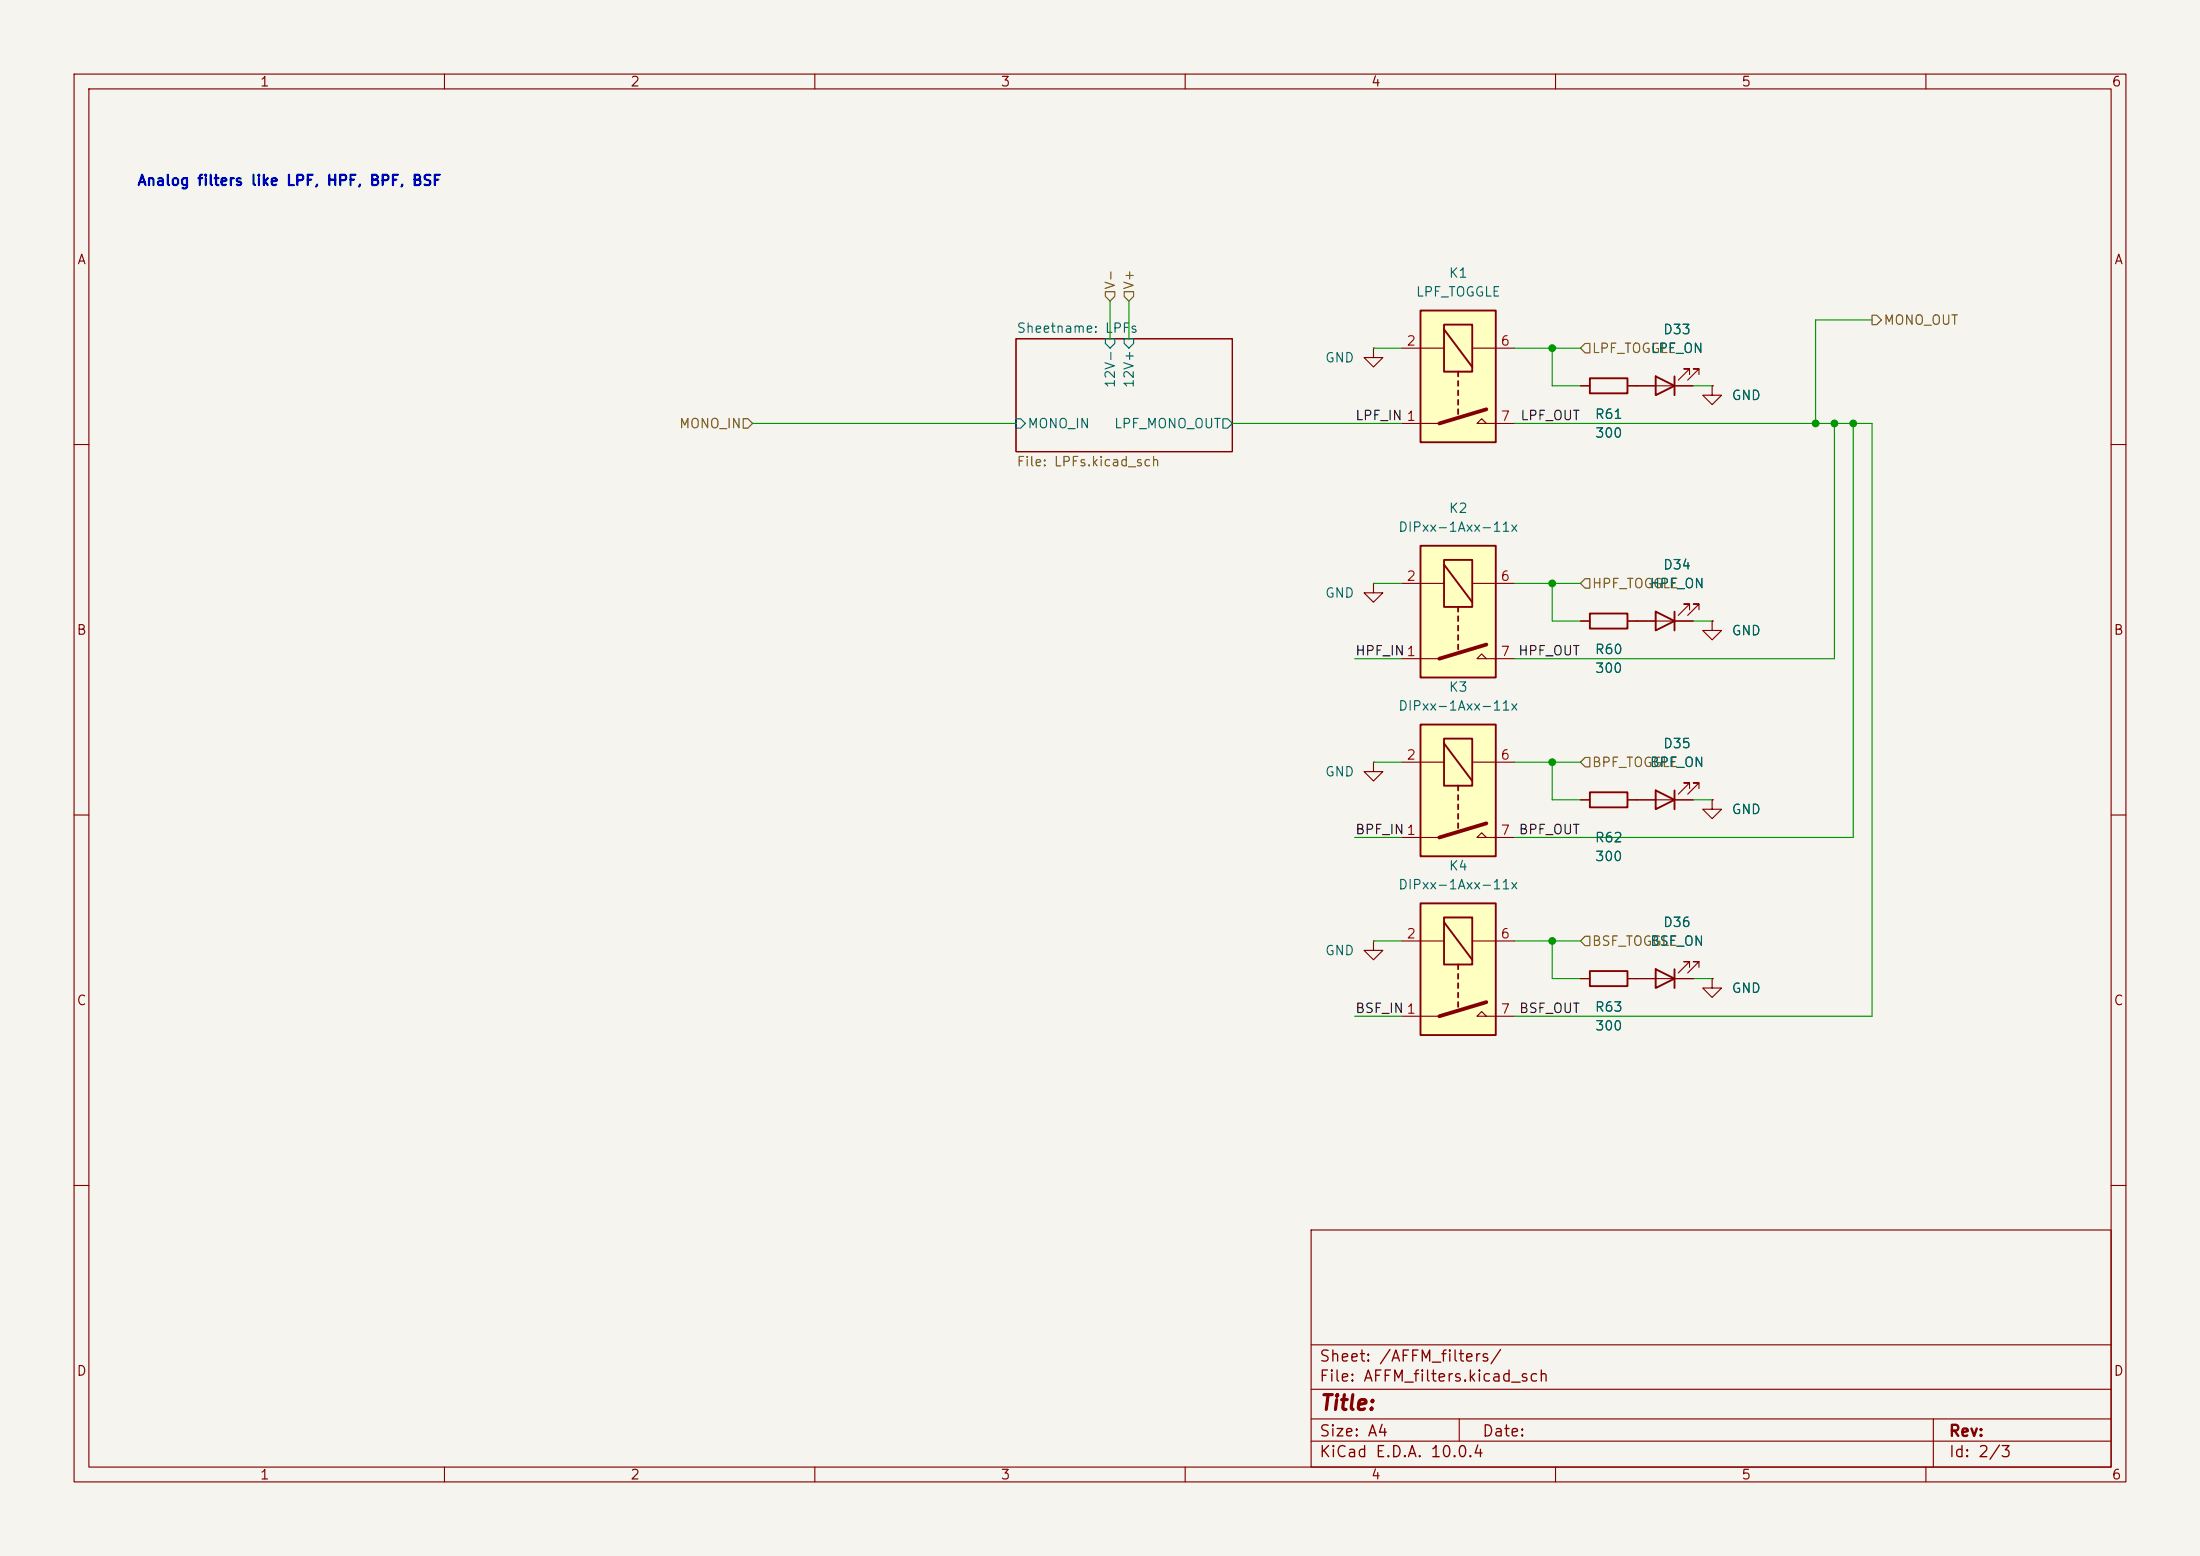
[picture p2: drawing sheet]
<svg xmlns="http://www.w3.org/2000/svg" width="297mm" height="210mm" viewBox="0 0 297 210" stroke-linecap="round" stroke-linejoin="round" font-family="sans-serif">
<path d="M0 0h297v210h-297z" fill="#f5f4ef" stroke="#f5f4ef" stroke-width=".14"/>
<g fill="none" stroke="#840000" stroke-width=".15">
<path d="M10 10h277v190h-277zM12 12h273v186h-273zM60 10v2M110 10v2M160 10v2M210 10v2M260 10v2M137.2 45.7h29.2v15.3h-29.2zM10 60h2M285 60h2M10 110h2M285 110h2"/>
<path d="M221 132.1h7.6M228.1 130.6v-.8h-.8h.8l-1.5 1.5M229.4 130.6v-.8h-.8h.8l-1.6 1.5M10 160h2M177 166h108v32h-108zM285 160h2M60 198v2M110 198v2M160 198v2M177 194.5h108M177 191.5h108M177 187.5h108"/>
<path d="M177 181.5h108M197 191.5v3M210 198v2M260 198v2M261 191.5v6.5"/>
</g>
<path d="M137.2 56.5h.6l.6 .7-.6 .6h-.6zM149.2 45.7h1.3v.7l-.6 .6-.7-.6zM151.8 45.7h1.2v.7l-.6 .6-.6-.6zM165.1 56.5h.6l.7 .7-.7 .6h-.6z" fill="none" stroke="#006464" stroke-width=".15"/>
<path d="M223.5 130.8l2.6 1.3-2.6 1.3zM226.1 130.8v2.6" fill="none" stroke="#840000" stroke-width=".25"/>
<path d="M191.8 121.9h10.1v17.8h-10.1z" fill="#ffffc2"/>
<path d="M185.4 47v1.3h-1.3l1.3 1.2 1.3-1.2h-1.3M185.4 47h.1M185.4 127v1.3h-1.3l1.3 1.2 1.3-1.2h-1.3M185.4 127h.1M189.2 127h5.7M189.2 137.2h5.1M198.8 127h5.7M200.7 137.2l-.7-.7-.6 .7h5.1" fill="none" stroke="#840000" stroke-width=".15"/>
<path d="M191.8 121.9h10.1v17.8h-10.1zM194.9 123.8h3.9v6.4h-3.9zM194.9 124.5l3.9 5M196.8 130.2v.6M196.8 131.4v.7M196.8 132.7v.7M196.8 134v.6M196.8 135.3v.6" fill="none" stroke="#840000" stroke-width=".25"/>
<path d="M200.7 135.3l-6.4 1.9" fill="none" stroke="#840000" stroke-width=".51"/>
<path d="M191.8 97.8h10.1v17.8h-10.1z" fill="#ffffc2"/>
<g fill="none" stroke="#840000" stroke-width=".15">
<path d="M213.4 52.1h1.2M219.7 52.1h8.9M228.1 50.5v-.7h-.8h.8l-1.5 1.5M229.4 50.5v-.7h-.8h.8l-1.6 1.5M231.1 52.1v1.2h1.3l-1.3 1.3-1.2-1.3h1.2M231.1 52.1h.1M213.4 83.8h1.2M219.7 83.8h8.9M228.1 82.3v-.8h-.8h.8l-1.5 1.6M229.4 82.3v-.8h-.8h.8l-1.6 1.6M231.1 83.8v1.3h1.3l-1.3 1.3-1.2-1.3h1.2M231.1 83.8h.1"/>
<path d="M185.4 102.9v1.2h-1.3l1.3 1.3 1.3-1.3h-1.3M185.4 102.9h.1M189.2 102.9h5.7M189.2 113h5.1M198.8 102.9h5.7M200.7 113l-.7-.6-.6 .6h5.1M213.4 108h1.2M219.7 108h8.9M228.1 106.4v-.7h-.8h.8l-1.5 1.5M229.4 106.4v-.7h-.8h.8l-1.6 1.5M231.1 108v1.2h1.3l-1.3 1.3-1.2-1.3h1.2M231.1 108h.1"/>
<path d="M213.4 132.1h1.2M219.7 132.1h1.3M231.1 132.1v1.3h1.3l-1.3 1.2-1.2-1.2h1.2M231.1 132.1h.1"/>
</g>
<g fill="none" stroke="#840000" stroke-width=".25">
<path d="M214.6 51.1h5.1v2h-5.1zM223.5 50.8l2.6 1.3-2.6 1.2zM226.1 50.8v2.5M191.8 97.8h10.1v17.8h-10.1zM194.9 99.7h3.9v6.3h-3.9zM214.6 82.8h5.1v2h-5.1zM223.5 82.6l2.6 1.2-2.6 1.3zM226.1 82.6v2.5M194.9 100.3l3.9 5.1M196.8 106v.7M196.8 107.3v.7M196.8 108.6v.6"/>
<path d="M196.8 109.9v.6M196.8 111.1v.7M214.6 106.9h5.1v2.1h-5.1zM223.5 106.7l2.6 1.3-2.6 1.2zM226.1 106.7v2.5M214.6 131.1h5.1v2h-5.1z"/>
</g>
<path d="M200.7 111.1l-6.4 1.9" fill="none" stroke="#840000" stroke-width=".51"/>
<path d="M191.8 41.9h10.1v17.8h-10.1z" fill="#ffffc2"/>
<path d="M189.2 47h5.7M189.2 57.2h5.1M198.8 47h5.7M200.7 57.2l-.7-.7-.6 .7h5.1" fill="none" stroke="#840000" stroke-width=".15"/>
<path d="M191.8 41.9h10.1v17.8h-10.1zM194.9 43.8h3.9v6.4h-3.9zM194.9 44.5l3.9 5M196.8 50.2v.6M196.8 51.4v.7M196.8 52.7v.6M196.8 54v.6M196.8 55.2v.7" fill="none" stroke="#840000" stroke-width=".25"/>
<path d="M200.7 55.2l-6.4 2" fill="none" stroke="#840000" stroke-width=".51"/>
<path d="M191.8 73.7h10.1v17.7h-10.1z" fill="#ffffc2"/>
<g fill="none" stroke="#840000" stroke-width=".15">
<path d="M213.4 52.1h1.2M219.7 52.1h3.8M226.1 52.1h2.5M231.1 52.1h.1M185.4 78.7v1.3h-1.3l1.3 1.3 1.3-1.3h-1.3M185.4 78.7h.1M189.2 78.7h5.7M198.8 78.7h5.7M189.2 88.9h5.1M200.7 88.9l-.7-.6-.6 .6h5.1M213.4 83.8h1.2M219.7 83.8h3.8"/>
<path d="M226.1 83.8h2.5M231.1 83.8h.1M213.4 108h1.2M219.7 108h3.8M226.1 108h2.5M231.1 108h.1M213.4 132.1h1.2M219.7 132.1h3.8M226.1 132.1h2.5M231.1 132.1h.1"/>
</g>
<path d="M191.8 73.7h10.1v17.7h-10.1zM194.9 75.6h3.9v6.3h-3.9zM194.9 76.2l3.9 5.1M196.8 81.9v.7M196.8 83.2v.6M196.8 84.5v.6M196.8 85.7v.7M196.8 87v.6" fill="none" stroke="#840000" stroke-width=".25"/>
<path d="M200.7 87l-6.4 1.9" fill="none" stroke="#840000" stroke-width=".51"/>
<path d="M149.2 39.4h1.3v.6l-.6 .6-.7-.6zM151.8 39.4h1.2v.6l-.6 .6-.6-.6zM100.3 56.5h.7l.6 .7-.6 .6h-.7zM214 46.4h.6v1.2h-.6l-.6-.6zM252.7 42.5h.7l.6 .7-.6 .6h-.7zM214 78.1h.6v1.3h-.6l-.6-.7zM214 102.2h.6v1.3h-.6l-.6-.6zM214 126.4h.6v1.2h-.6l-.6-.6z" fill="none" stroke="#725600" stroke-width=".15"/>
<g fill="none" stroke="#009600" stroke-width=".15">
<path d="M101.6 57.2h35.6M149.9 40.6v5.1M152.4 40.6v5.1M166.4 57.2h22.8M185.4 47h3.8M204.5 57.2h48.2v80h-48.2M204.5 47h8.9M209.5 47v5.1h3.9M228.6 52.1h2.5M247.6 57.2v31.7h-43.1M250.2 57.2v55.8h-45.7M252.7 43.2h-7.6v14"/>
<path d="M185.4 78.7h3.8M204.5 78.7h8.9M209.5 78.7v5.1h3.9M182.9 88.9h6.3M228.6 83.8h2.5M182.9 113h6.3M185.4 102.9h3.8M204.5 102.9h8.9M209.5 102.9v5.1h3.9M228.6 108h2.5M182.9 137.2h6.3M185.4 127h3.8"/>
<path d="M204.5 127h8.9M209.5 127v5.1h3.9M228.6 132.1h2.5"/>
</g>
<g fill="#009600" stroke="#009600" stroke-width=".14">
<circle cx="209.5" cy="127" r=".46"/>
<circle cx="209.5" cy="78.7" r=".46"/>
<circle cx="209.5" cy="47" r=".46"/>
<circle cx="209.5" cy="102.9" r=".46"/>
<circle cx="250.2" cy="57.2" r=".46"/>
<circle cx="245.1" cy="57.2" r=".46"/>
<circle cx="247.6" cy="57.2" r=".46"/>
</g>
<text font-size="2" fill="#840000" x="178" y="190.8">Title:</text>
<g font-size="1.5" fill="#840000">
<text x="178" y="184.2">Sheet: /AFFM_filters/</text>
<text x="178" y="186.9">File: AFFM_filters.kicad_sch</text>
<text x="178" y="197.1">KiCad E.D.A. 10.0.4</text>
<text x="178" y="194.3">Size: A4</text>
<text x="200" y="194.3">Date:</text>
<text x="263" y="194.3">Rev:</text>
<text x="263" y="197.1">Id: 2/3</text>
</g>
<text font-size="1.4" fill="#0000c2" x="18.5" y="25.4">Analog filters like LPF, HPF, BPF, BSF</text>
<g font-size="1.3" fill="#840000">
<text x="35" y="12">1</text>
<text x="85" y="12">2</text>
<text x="135" y="12">3</text>
<text x="185" y="12">4</text>
<text x="235" y="12">5</text>
<text x="285" y="12">6</text>
<text x="10.3" y="36">A</text>
<text x="285.3" y="36">A</text>
<text x="10.3" y="86">B</text>
<text x="285.3" y="86">B</text>
<text x="10.3" y="136">C</text>
<text x="285.3" y="136">C</text>
<text x="10.3" y="186">D</text>
<text x="285.3" y="186">D</text>
<text x="35" y="200">1</text>
<text x="85" y="200">2</text>
<text x="135" y="200">3</text>
<text x="185" y="200">4</text>
<text x="235" y="200">5</text>
<text x="285" y="200">6</text>
</g>
<g font-size="1.3" fill="#725600">
<text x="150.8" y="39.2" transform="rotate(-90 150.8 39.2)">V-</text>
<text x="153.4" y="39.2" transform="rotate(-90 153.4 39.2)">V+</text>
<text x="214.8" y="48">LPF_TOGGLE</text>
<text x="254.2" y="44.2">MONO_OUT</text>
<text x="91.6" y="58.1">MONO_IN</text>
<text x="137.2" y="63.3">File: LPFs.kicad_sch</text>
<text x="214.8" y="79.7">HPF_TOGGLE</text>
<text x="214.8" y="103.8">BPF_TOGGLE</text>
<text x="214.8" y="128">BSF_TOGGLE</text>
</g>
<g font-size="1.3" fill="#006464">
<text x="191.1" y="40.3">LPF_TOGGLE</text>
<text x="195.5" y="37.8">K1</text>
<text x="137.2" y="45.2">Sheetname: LPFs</text>
<text x="222.8" y="48">LPF_ON</text>
<text x="224.4" y="45.4">D33</text>
<text x="150.8" y="52.5" transform="rotate(-90 150.8 52.5)">12V-</text>
<text x="153.4" y="52.5" transform="rotate(-90 153.4 52.5)">12V+</text>
<text x="178.8" y="49.2">GND</text>
<text x="138.6" y="58.1">MONO_IN</text>
<text x="150.3" y="58.1">LPF_MONO_OUT</text>
<text x="215.2" y="56.9">R61</text>
<text x="215.3" y="59.4">300</text>
<text x="233.7" y="54.3">GND</text>
<text x="195.5" y="69.6">K2</text>
<text x="188.7" y="72.1">DIPxx-1Axx-11x</text>
<text x="224.4" y="77.2">D34</text>
<text x="178.8" y="81">GND</text>
<text x="222.6" y="79.7">HPF_ON</text>
<text x="215.2" y="88.6">R60</text>
<text x="233.7" y="86.1">GND</text>
<text x="195.5" y="93.7">K3</text>
<text x="215.3" y="91.1">300</text>
<text x="188.7" y="96.2">DIPxx-1Axx-11x</text>
<text x="224.4" y="101.3">D35</text>
<text x="178.8" y="105.1">GND</text>
<text x="222.6" y="103.8">BPF_ON</text>
<text x="233.7" y="110.2">GND</text>
<text x="195.5" y="117.8">K4</text>
<text x="215.2" y="114">R62</text>
<text x="215.3" y="116.5">300</text>
<text x="188.7" y="120.4">DIPxx-1Axx-11x</text>
<text x="224.4" y="125.4">D36</text>
<text x="178.8" y="129.2">GND</text>
<text x="222.7" y="128">BSF_ON</text>
<text x="215.2" y="136.9">R63</text>
<text x="233.7" y="134.3">GND</text>
<text x="215.3" y="139.4">300</text>
</g>
<g font-size="1.3" fill="#a90000">
<text x="189.8" y="47">2</text>
<text x="202.5" y="47">6</text>
<text x="202.5" y="57.1">7</text>
<text x="189.8" y="78.7">2</text>
<text x="202.5" y="78.7">6</text>
<text x="202.5" y="88.9">7</text>
<text x="189.8" y="102.8">2</text>
<text x="202.5" y="102.8">6</text>
<text x="202.5" y="113">7</text>
<text x="189.8" y="127">2</text>
<text x="202.5" y="127">6</text>
<text x="202.5" y="137.1">7</text>
</g>
<g font-size="1.3" fill="#0f0f0f">
<text x="182.9" y="57">LPF_IN 1</text>
<text x="205.2" y="57">LPF_OUT</text>
<text x="182.9" y="88.8">HPF_IN1</text>
<text x="204.9" y="88.8">HPF_OUT</text>
<text x="182.9" y="112.9">BPF_IN1</text>
<text x="204.9" y="112.9">BPF_OUT</text>
<text x="182.9" y="137">BSF_IN 1</text>
<text x="205" y="137">BSF_OUT</text>
</g>
</svg>
